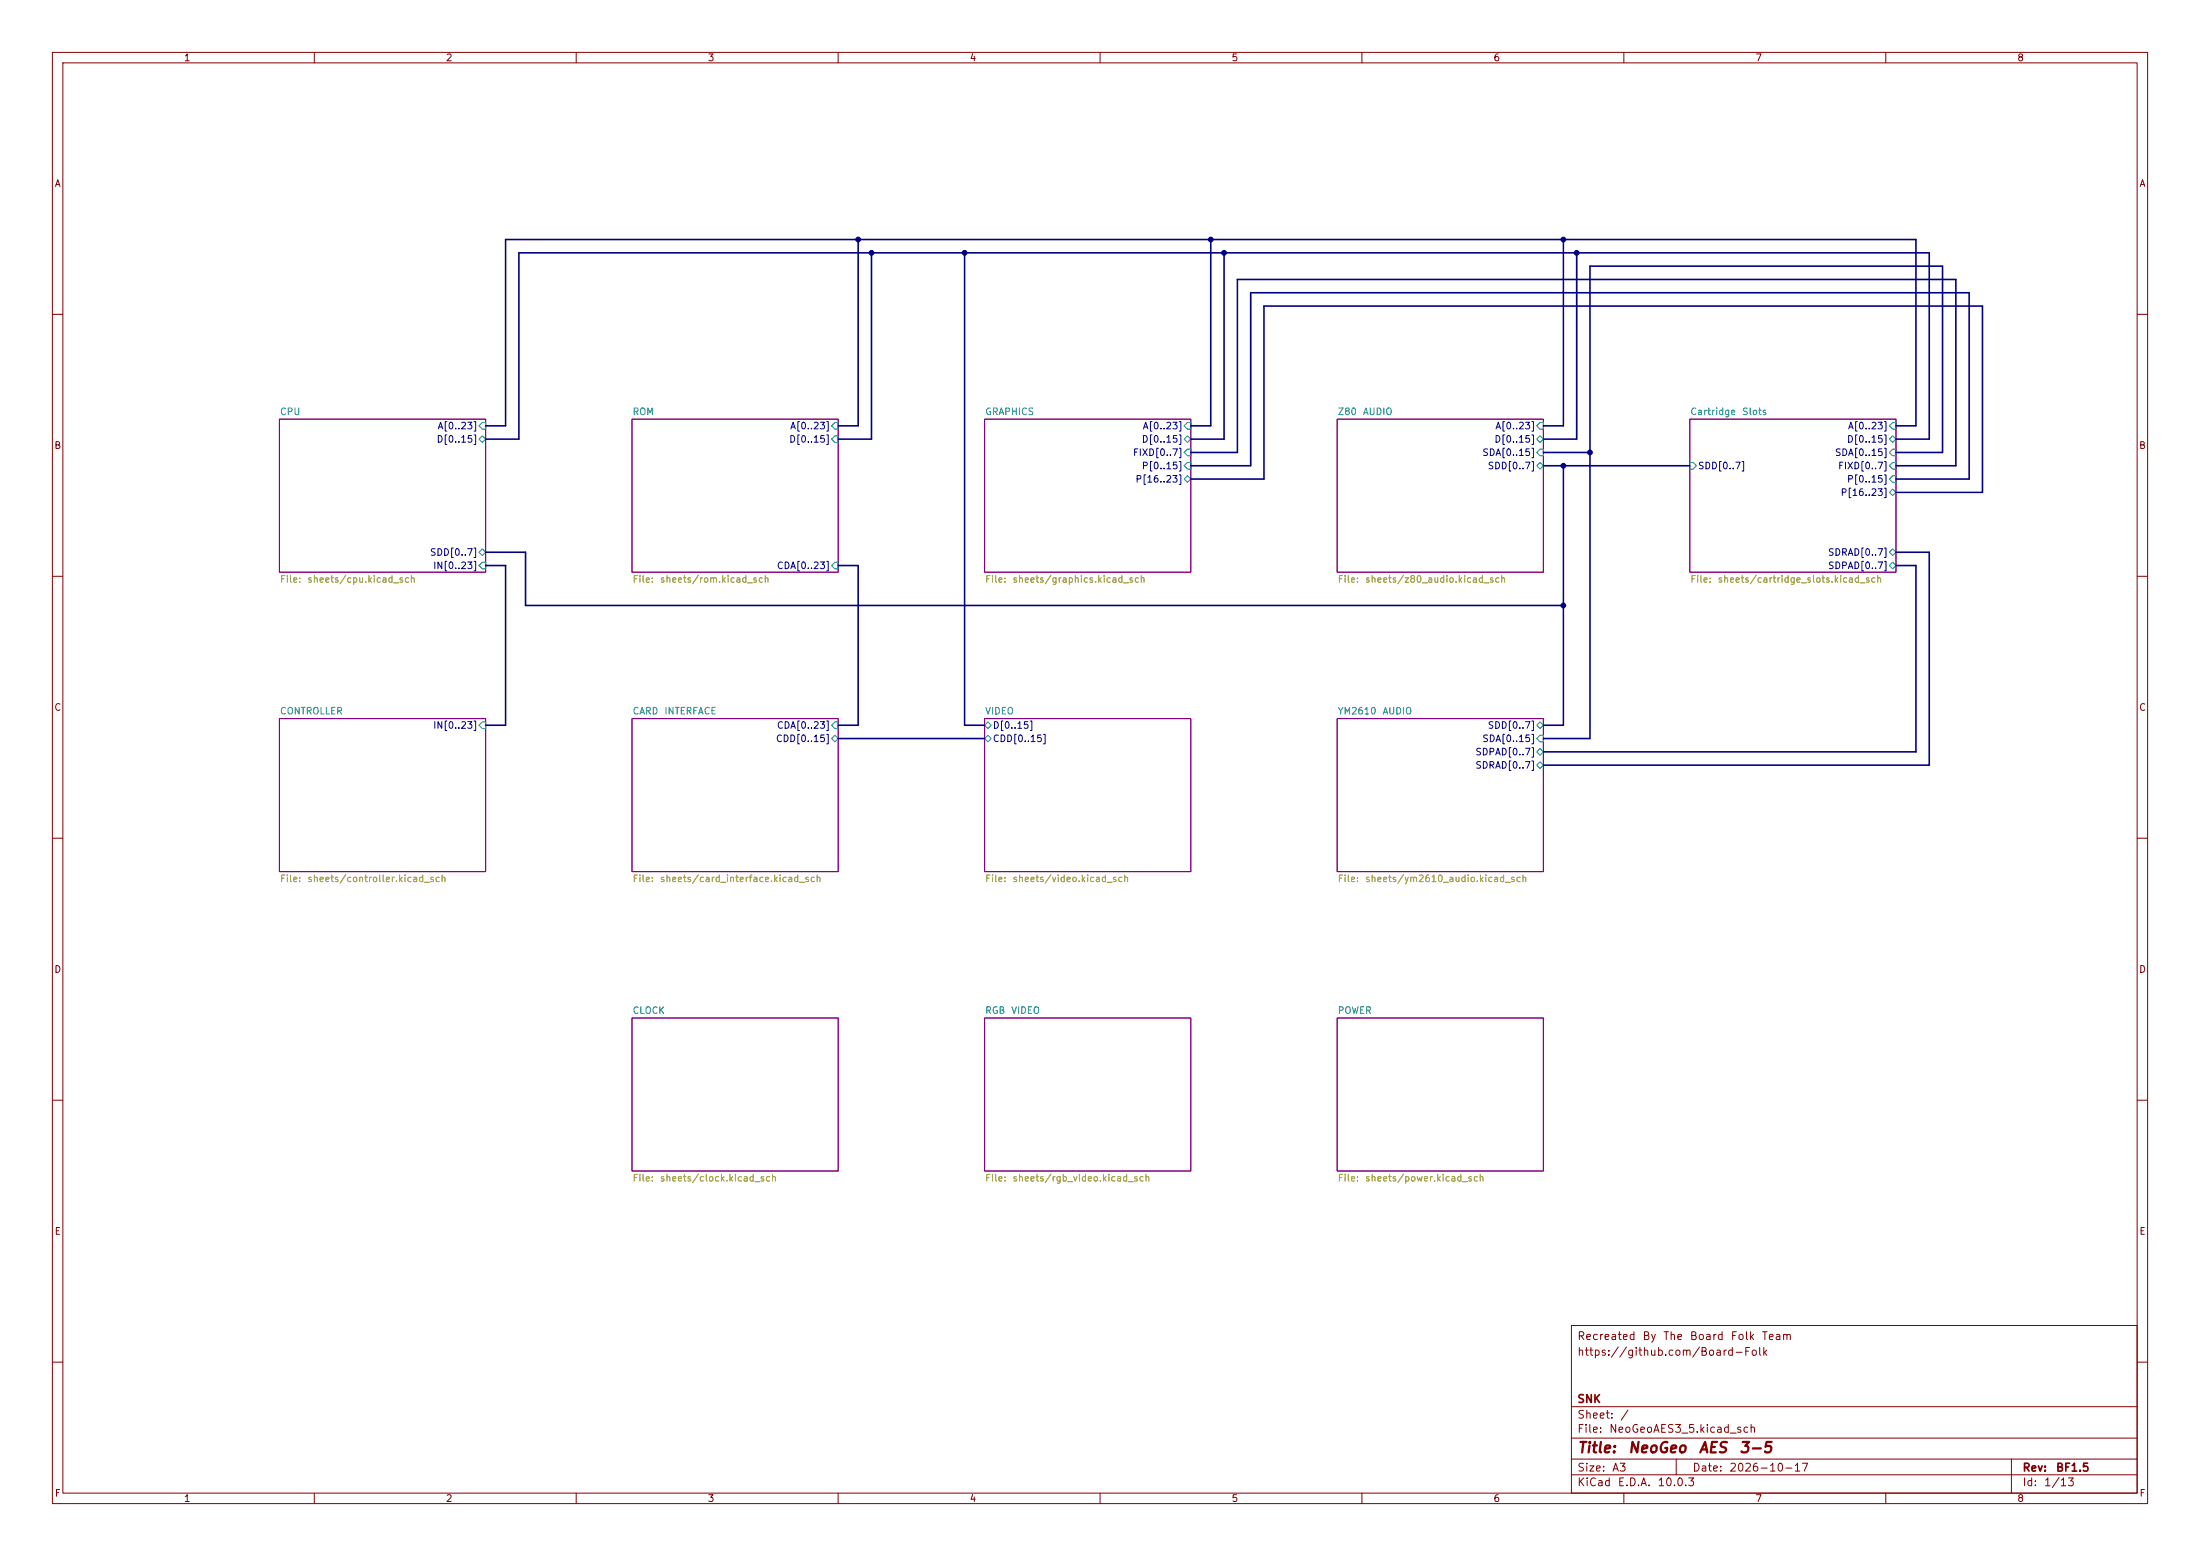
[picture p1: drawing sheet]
<svg xmlns="http://www.w3.org/2000/svg" width="420mm" height="297mm" viewBox="0 0 420 297" stroke-linecap="round" stroke-linejoin="round" font-family="sans-serif">
<g fill="none" stroke="#840000" stroke-width=".19">
<path d="M10 10h400v277h-400zM12 12h396v273h-396zM60 10v2M110 10v2M160 10v2M210 10v2M260 10v2M310 10v2M360 10v2M10 60h2M408 60h2M10 110h2"/>
<path d="M408 110h2M10 160h2M408 160h2M10 210h2M408 210h2M300 253h108v32h-108zM10 260h2M300 278.5h108M300 274.5h108M300 268.5h108M320 278.5v3M384 278.5v6.5"/>
<path d="M408 260h2M60 285v2M110 285v2M160 285v2M210 285v2M260 285v2M300 281.5h108M310 285v2M360 285v2"/>
</g>
<path d="M53.3 80h39.4v29.2h-39.4zM120.6 80h39.4v29.2h-39.4zM188 80h39.3v29.2h-39.3zM255.3 80h39.3v29.2h-39.3zM322.6 80h39.3v29.2h-39.3zM53.3 137.2h39.4v29.2h-39.4zM120.6 137.2h39.4v29.2h-39.4zM188 137.2h39.3v29.2h-39.3zM255.3 137.2h39.3v29.2h-39.3zM120.6 194.3h39.4v29.2h-39.4zM188 194.3h39.3v29.2h-39.3zM255.3 194.3h39.3v29.2h-39.3z" fill="none" stroke="#840084" stroke-width=".19"/>
<g fill="none" stroke="#008484" stroke-width=".19">
<path d="M91.4 83.8l.7-.6 .6 .6-.6 .7zM92.1 80.6h.6v1.3h-.6l-.7-.6zM159.4 80.6h.6v1.3h-.6l-.7-.6zM159.4 83.2h.6v1.3h-.6l-.7-.7zM226.1 83.8l.6-.6 .6 .6-.6 .7zM226.1 91.4l.6-.6 .6 .6-.6 .7zM226.7 80.6h.6v1.3h-.6l-.6-.6zM226.7 85.7h.6v1.3h-.6l-.6-.6zM226.7 88.3h.6v1.2h-.6l-.6-.6zM293.4 83.8l.6-.6 .6 .6-.6 .7zM293.4 88.9l.6-.6 .6 .6-.6 .6zM294 80.6h.6v1.3h-.6l-.6-.6z"/>
<path d="M294 85.7h.6v1.3h-.6l-.6-.6zM322.6 88.3h.6l.6 .6-.6 .6h-.6zM360.7 94l.6-.7 .6 .7-.6 .6zM361.3 80.6h.6v1.3h-.6l-.6-.6zM361.3 83.2l.6 .6-.6 .7-.6-.7zM361.3 90.8h.6v1.3h-.6l-.6-.7zM361.3 85.7h.6v1.3h-.6l-.6-.6zM361.3 88.3h.6v1.2h-.6l-.6-.6zM91.4 108l.7-.7h.6v1.3h-.6zM91.4 105.4l.7-.6 .6 .6-.6 .6zM159.4 107.3h.6v1.3h-.6l-.7-.6zM360.7 105.4l.6-.6 .6 .6-.6 .6z"/>
<path d="M360.7 108l.6-.7 .6 .7-.6 .6zM91.4 138.4l.7-.6h.6v1.3h-.6zM159.4 137.8h.6v1.3h-.6l-.7-.7zM188 138.4l.6-.6 .6 .6-.6 .7zM293.4 138.4l.6-.6 .6 .6-.6 .7zM158.7 141l.7-.7 .6 .7-.6 .6zM188 141l.6-.7 .6 .7-.6 .6zM293.4 146.1l.6-.7 .6 .7-.6 .6zM293.4 143.5l.6-.6 .6 .6-.6 .6zM294 140.3h.6v1.3h-.6l-.6-.6z"/>
</g>
<g fill="none" stroke="#000084" stroke-width=".3">
<path d="M163.8 45.7v35.6h-3.8M166.4 48.3v35.5h-6.4M184.1 48.3v90.1h3.9M231.1 45.7v35.6h-3.8M233.7 48.3v35.5h-6.4M298.4 45.7v35.6h-3.8M301 48.3v35.5h-6.4M92.7 83.8h6.4v-35.5h269.2v35.5h-6.4M92.7 81.3h3.8v-35.6h269.3v35.6h-3.9M227.3 86.4h8.9v-33.1h137.2v35.6h-11.5M227.3 88.9h11.5v-33h137.1v35.5h-14M227.3 91.4h14v-33h137.2v35.6h-16.6"/>
<path d="M294.6 86.4h8.9M294.6 88.9h28M298.4 88.9v49.5h-3.8M361.9 86.4h8.9v-35.6h-67.3v90.2h-8.9M92.7 108h3.8v30.4h-3.8M92.7 105.4h7.6v10.2h198.1M160 108h3.8v30.4h-3.8M361.9 105.4h6.4v40.7h-73.7M361.9 108h3.9v35.5h-71.2M160 141h28"/>
</g>
<g fill="#000084" stroke="#000084" stroke-width=".19">
<circle cx="298.4" cy="45.7" r=".46"/>
<circle cx="301" cy="48.3" r=".46"/>
<circle cx="233.7" cy="48.3" r=".46"/>
<circle cx="163.8" cy="45.7" r=".46"/>
<circle cx="184.1" cy="48.3" r=".46"/>
<circle cx="231.1" cy="45.7" r=".46"/>
<circle cx="166.4" cy="48.3" r=".46"/>
<circle cx="298.4" cy="88.9" r=".46"/>
<circle cx="303.5" cy="86.4" r=".46"/>
<circle cx="298.4" cy="115.6" r=".46"/>
</g>
<g font-size="2" fill="#840000">
<text x="301" y="277.8">Title:</text>
<text x="310.7" y="277.8">NeoGeo</text>
<text x="324.1" y="277.8">AES</text>
<text x="331.9" y="277.8">3-5</text>
</g>
<g font-size="1.5" fill="#840000">
<text x="301" y="256.1">Recreated</text>
<text x="313.4" y="256.1">By</text>
<text x="317.4" y="256.1">The</text>
<text x="322.5" y="256.1">Board</text>
<text x="330.3" y="256.1">Folk</text>
<text x="336.2" y="256.1">Team</text>
<text x="301" y="259.1">https://github.com/Board-Folk</text>
<text x="301" y="268.1">SNK</text>
<text x="301" y="273.8">File:</text>
<text x="301" y="271.1">Sheet:</text>
<text x="307.1" y="273.8">NeoGeoAES3_5.kicad_sch</text>
<text x="309.2" y="271.1">/</text>
<text x="301" y="281.2">Size:</text>
<text x="307.6" y="281.2">A3</text>
<text x="323" y="281.2">Date:</text>
<text x="330" y="281.2">2026-10-17</text>
<text x="386" y="281.2">Rev:</text>
<text x="392.4" y="281.2">BF1.5</text>
<text x="301" y="284">KiCad</text>
<text x="308.7" y="284">E.D.A.</text>
<text x="316.3" y="284">10.0.3</text>
<text x="386" y="284">Id:</text>
<text x="390.1" y="284">1/13</text>
</g>
<g font-size="1.3" fill="#840000">
<text x="35" y="12">1</text>
<text x="85" y="12">2</text>
<text x="135" y="12">3</text>
<text x="185" y="12">4</text>
<text x="235" y="12">5</text>
<text x="285" y="12">6</text>
<text x="335" y="12">7</text>
<text x="385" y="12">8</text>
<text x="10.3" y="36">A</text>
<text x="408.3" y="36">A</text>
<text x="10.3" y="86">B</text>
<text x="408.2" y="86">B</text>
<text x="10.3" y="136">C</text>
<text x="408.2" y="136">C</text>
<text x="10.3" y="186">D</text>
<text x="408.2" y="186">D</text>
<text x="10.3" y="236">E</text>
<text x="408.3" y="236">E</text>
<text x="10.3" y="286">F</text>
<text x="35" y="287">1</text>
<text x="85" y="287">2</text>
<text x="135" y="287">3</text>
<text x="185" y="287">4</text>
<text x="235" y="287">5</text>
<text x="285" y="287">6</text>
<text x="335" y="287">7</text>
<text x="385" y="287">8</text>
<text x="408.3" y="286">F</text>
</g>
<g font-size="1.3" fill="#008484">
<text x="53.3" y="79.5">CPU</text>
<text x="120.6" y="79.5">ROM</text>
<text x="188" y="79.5">GRAPHICS</text>
<text x="255.3" y="79.5">Z80</text>
<text x="260.1" y="79.5">AUDIO</text>
<text x="322.6" y="79.5">Cartridge</text>
<text x="332.5" y="79.5">Slots</text>
<text x="53.3" y="136.7">CONTROLLER</text>
<text x="120.6" y="136.7">CARD</text>
<text x="126.7" y="136.7">INTERFACE</text>
<text x="188" y="136.7">VIDEO</text>
<text x="255.3" y="136.7">YM2610</text>
<text x="263.8" y="136.7">AUDIO</text>
<text x="120.6" y="193.8">CLOCK</text>
<text x="188" y="193.8">RGB</text>
<text x="192.9" y="193.8">VIDEO</text>
<text x="255.3" y="193.8">POWER</text>
</g>
<g font-size="1.3" fill="#000084">
<text x="83.4" y="82.3">A[0..23]</text>
<text x="150.7" y="82.3">A[0..23]</text>
<text x="218" y="82.3">A[0..23]</text>
<text x="285.4" y="82.3">A[0..23]</text>
<text x="352.7" y="82.3">A[0..23]</text>
<text x="83.2" y="84.8">D[0..15]</text>
<text x="150.6" y="84.8">D[0..15]</text>
<text x="216.2" y="87.3">FIXD[0..7]</text>
<text x="217.9" y="84.8">D[0..15]</text>
<text x="217.9" y="89.9">P[0..15]</text>
<text x="282.9" y="87.3">SDA[0..15]</text>
<text x="283.9" y="89.9">SDD[0..7]</text>
<text x="285.2" y="84.8">D[0..15]</text>
<text x="324" y="89.9">SDD[0..7]</text>
<text x="350.2" y="87.3">SDA[0..15]</text>
<text x="350.8" y="89.9">FIXD[0..7]</text>
<text x="352.5" y="84.8">D[0..15]</text>
<text x="216.7" y="92.4">P[16..23]</text>
<text x="351.3" y="95">P[16..23]</text>
<text x="352.5" y="92.4">P[0..15]</text>
<text x="82" y="106.4">SDD[0..7]</text>
<text x="348.9" y="106.4">SDRAD[0..7]</text>
<text x="82.6" y="108.9">IN[0..23]</text>
<text x="148.2" y="108.9">CDA[0..23]</text>
<text x="348.9" y="108.9">SDPAD[0..7]</text>
<text x="82.6" y="139.4">IN[0..23]</text>
<text x="148" y="141.9">CDD[0..15]</text>
<text x="148.2" y="139.4">CDA[0..23]</text>
<text x="189.4" y="141.9">CDD[0..15]</text>
<text x="189.4" y="139.4">D[0..15]</text>
<text x="282.9" y="141.9">SDA[0..15]</text>
<text x="283.9" y="139.4">SDD[0..7]</text>
<text x="281.5" y="147">SDRAD[0..7]</text>
<text x="281.5" y="144.5">SDPAD[0..7]</text>
</g>
<g font-size="1.3" fill="#848400">
<text x="53.3" y="111.5">File:</text>
<text x="58.6" y="111.5">sheets/cpu.kicad_sch</text>
<text x="120.6" y="111.5">File:</text>
<text x="125.9" y="111.5">sheets/rom.kicad_sch</text>
<text x="188" y="111.5">File:</text>
<text x="193.2" y="111.5">sheets/graphics.kicad_sch</text>
<text x="255.3" y="111.5">File:</text>
<text x="260.5" y="111.5">sheets/z80_audio.kicad_sch</text>
<text x="322.6" y="111.5">File:</text>
<text x="327.8" y="111.5">sheets/cartridge_slots.kicad_sch</text>
<text x="53.3" y="168.7">File:</text>
<text x="58.6" y="168.7">sheets/controller.kicad_sch</text>
<text x="120.6" y="168.7">File:</text>
<text x="125.9" y="168.7">sheets/card_interface.kicad_sch</text>
<text x="188" y="168.7">File:</text>
<text x="193.2" y="168.7">sheets/video.kicad_sch</text>
<text x="255.3" y="168.7">File:</text>
<text x="260.5" y="168.7">sheets/ym2610_audio.kicad_sch</text>
<text x="120.6" y="225.8">File:</text>
<text x="125.9" y="225.8">sheets/clock.kicad_sch</text>
<text x="188" y="225.8">File:</text>
<text x="193.2" y="225.8">sheets/rgb_video.kicad_sch</text>
<text x="255.3" y="225.8">File:</text>
<text x="260.5" y="225.8">sheets/power.kicad_sch</text>
</g>
</svg>
